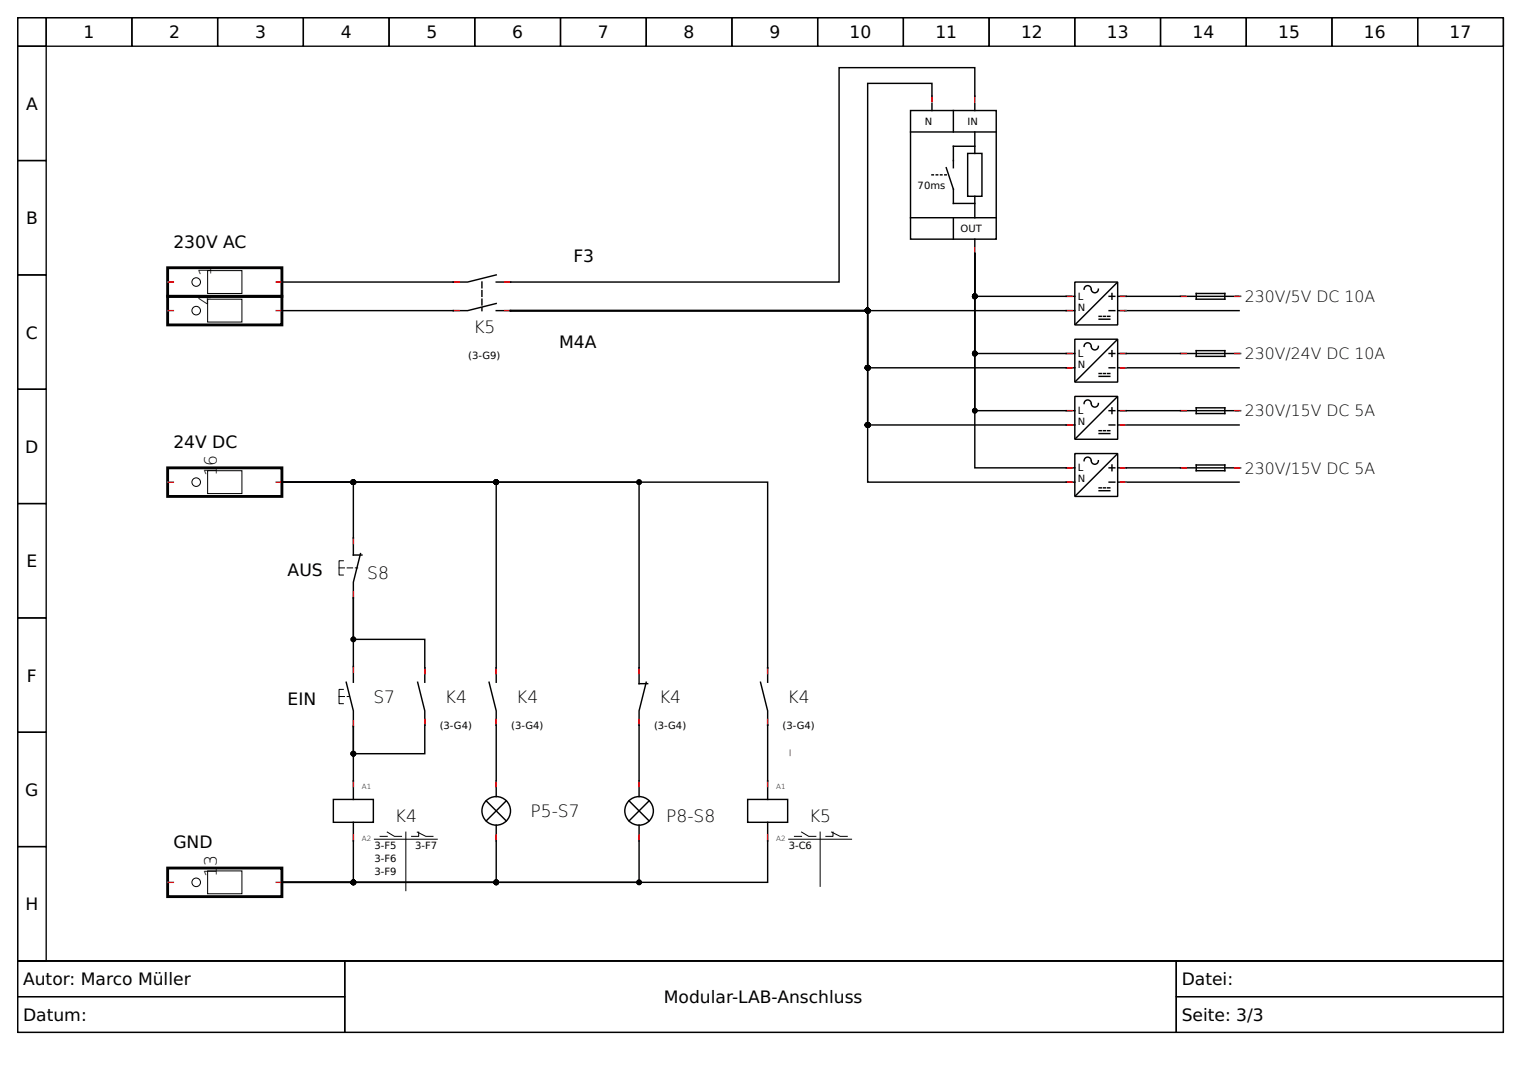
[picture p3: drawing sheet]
<svg xmlns="http://www.w3.org/2000/svg" width="297mm" height="210mm" viewBox="0 0 297 210" stroke-linecap="round" stroke-linejoin="round" font-family="sans-serif">
<g fill="none" stroke="#000" stroke-width=".26">
<path d="M3.4 3.4h290v184.1h-290zM3.4 3.4h5.6v5.6h-5.6zM3.4 9h5.6v22.3h-5.6zM9 3.4h16.7v5.6h-16.7zM25.7 3.4h16.8v5.6h-16.8zM42.5 3.4h16.7v5.6h-16.7zM59.2 3.4h16.7v5.6h-16.7zM75.9 3.4h16.8v5.6h-16.8zM92.7 3.4h16.7v5.6h-16.7zM109.4 3.4h16.7v5.6h-16.7zM126.1 3.4h16.7v5.6h-16.7zM142.8 3.4h16.8v5.6h-16.8z"/>
<path d="M159.6 3.4h16.7v5.6h-16.7zM176.3 3.4h16.7v5.6h-16.7zM193 3.4h16.8v5.6h-16.8zM209.8 3.4h16.7v5.6h-16.7zM226.5 3.4h16.7v5.6h-16.7zM243.2 3.4h16.8v5.6h-16.8zM260 3.4h16.7v5.6h-16.7zM276.7 3.4h16.7v5.6h-16.7zM3.4 31.3h5.6v22.3h-5.6zM3.4 53.6h5.6v22.3h-5.6zM3.4 75.9h5.6v22.3h-5.6zM3.4 98.2h5.6v22.3h-5.6z"/>
<path d="M3.4 120.5h5.6v22.3h-5.6zM3.4 142.8h5.6v22.4h-5.6zM3.4 165.2h5.6v22.3h-5.6zM3.4 187.5h290v13.9h-290z"/>
</g>
<g fill="none" stroke="#000" stroke-width=".2">
<path d="M40.5 52.8h6.7v4.5h-6.7zM40.5 58.4h6.7v4.4h-6.7zM40.5 91.8h6.7v4.5h-6.7zM67 109.4h-.8v2.8h.8M67 134.5h-.8v2.8h.8M40.5 169.9h6.7v4.5h-6.7zM73.1 163.7h12.2M74.2 163.2h1.4M75.6 162.3l1.4 .9h1.4M79.2 162.3v11.4M81.4 162.3l1.7 .9h1.4M81.7 162.3v.9h-1.4"/>
<path d="M153.9 163.7h12.3M155 163.2h1.4M156.4 162.3l1.4 .9h1.4M160.1 162.3v10.6M162.3 162.3l1.7 .9h1.4M162.6 162.3v.9h-1.4M3.4 187.5h63.9v6.9h-63.9zM3.4 194.4h63.9v7h-63.9zM67.3 187.5h162.3v13.9h-162.3zM229.6 187.5h63.8v6.9h-63.8zM229.6 194.4h63.8v7h-63.8z"/>
<circle cx="38.3" cy="55" r=".84"/>
<circle cx="38.3" cy="60.6" r=".84"/>
<circle cx="38.3" cy="94.1" r=".84"/>
<circle cx="38.3" cy="172.1" r=".84"/>
</g>
<path d="M94.1 55v5.6" fill="none" stroke="#000" stroke-width=".28" stroke-dasharray="1.1 .6"/>
<g fill="none" stroke="#000" stroke-width=".28">
<path d="M181.9 18.8v-2.5h-12.6v44.3h-69.7M190.2 18.8v-5.6h-26.4v41.8h-67M177.7 21.6h16.7v25.1h-16.7zM177.7 25.7h16.7M181.9 20.2v1.4M184.7 32.7l1.4 4.2v2.8h4.1M186.1 21.6v4.1M188.9 29.9h2.7v8.4h-2.7zM190.2 20.2v1.4M190.2 25.7v4.2M190.2 38.3v4.2M190.2 28.5h-4.1v4.2"/>
<path d="M96.8 53.6l-5.5 1.4h-36.3M96.8 59.2l-5.5 1.4h-36.3M177.7 42.5h16.7M186.1 42.5v4.2M190.2 49.4v8.4h17.9M190.2 49.4v19.6h17.9M190.2 49.4v30.7h17.9M190.2 49.4v41.9h17.9M190.2 46.7v1.4M208.4 57.8h1.4M209.8 55h8.3v8.4h-8.3zM213 56.4a.7 .7 0 0 0-.8-.7 .7 .7 0 0 0-.6 .7"/>
<path d="M214.4 56.4a.7 .7 0 0 1-.7 .7 .7 .7 0 0 1-.7-.6M216.5 57.8h1.1M217 57.3v1.1M218 55.2l-8.1 8M218.1 57.8h1.4M219.8 57.8h10.6M230.7 57.8h11.1M233.5 57.3h5.5v1.1h-5.5zM96.8 60.6h2.8M99.6 60.6h69.7v33.5h38.8M99.6 60.6h69.7v22.3h38.8M99.6 60.6h108.5"/>
<path d="M99.6 60.6h69.7v11.1h38.8M208.4 60.6h1.4M208.4 71.7h1.4M208.4 69h1.4M209.8 66.2h8.3v8.3h-8.3zM209.8 77.3h8.3v8.4h-8.3zM213 67.5a.7 .7 0 0 0-.8-.6 .7 .7 0 0 0-.6 .7M213 78.7a.7 .7 0 0 0-.8-.7 .7 .7 0 0 0-.6 .7M214.4 67.6a.7 .7 0 0 1-.7 .7 .7 .7 0 0 1-.7-.7M214.4 78.7a.7 .7 0 0 1-.7 .7 .7 .7 0 0 1-.7-.6M214.5 61.7h.4M214.5 62.3h2.1"/>
<path d="M214.5 72.9h.4M214.5 73.4h2.1M215.3 61.7h.5M215.3 72.9h.5M216.2 61.7h.4M216.2 72.9h.4M216.5 60.6h1.1M216.5 71.7h1.1M216.5 69h1.1M217 68.4v1.1M217 79.6v1.1M218 66.3l-8.1 8.1"/>
<path d="M218 77.5l-8.1 8.1M218.1 71.7h23.7M218.1 69h1.4M219.8 69h10.6M230.7 69h11.1M233.5 68.4h5.5v1.1h-5.5zM233.5 79.6h5.5v1.1h-5.5zM241.8 60.6h-23.7M55 94.1h69.7v39.3h1.7M55 94.1h41.8v39M55 94.1h14v10.8M55 94.1h94.8v39"/>
<path d="M208.4 82.9h1.4M208.4 94.1h1.4M208.4 80.1h1.4M208.4 91.3h1.4M209.8 88.5h8.3v8.3h-8.3zM213 89.8a.7 .7 0 0 0-.8-.6 .7 .7 0 0 0-.6 .7M214.4 89.9a.7 .7 0 0 1-.7 .7 .7 .7 0 0 1-.7-.7M214.5 84h.4M214.5 84.6h2.1M214.5 95.2h.4M214.5 95.7h2.1M215.3 84h.5"/>
<path d="M215.3 95.2h.5M216.2 84h.4M216.2 95.2h.4M216.5 82.9h1.1M216.5 94.1h1.1M216.5 80.1h1.1M216.5 91.3h1.1M217 90.7v1.1M218 88.6l-8.1 8.1M218.1 80.1h1.4M218.1 91.3h1.4M219.8 91.3h10.6"/>
<path d="M219.8 80.1h10.6M230.7 80.1h11.1M230.7 91.3h11.1M233.5 90.7h5.5v1.1h-5.5zM241.8 82.9h-23.7M241.8 94.1h-23.7M69 105.2v3.1h1.6M70.4 108l-1.4 5.6v2.8M67.6 133.1l1.4 5.6v2.8M69 130v-13.4v8.1h13.9v8.4M69 130.3v2.8M81.5 133.1l1.4 5.6v8.3h-13.9v-5.3v10.6"/>
<path d="M95.4 133.1l1.4 5.6v13.6M126.1 133.1l-1.4 5.6v13.6M148.4 133.1l1.4 5.6v13.6M65.1 156h7.8v4.4h-7.8zM69 152.6v3.4M94.9 156.2l3.9 3.9M96.8 152.6v2.8M98.8 156.2l-3.9 3.9M122.8 156.2l3.9 3.9M124.7 152.6v2.8M126.7 156.2l-3.9 3.9M145.9 156h7.8v4.4h-7.8z"/>
<path d="M149.8 152.6v3.4M69 164v8.1h-14M69 160.4v3.4M96.8 164v8.1h-41.8M96.8 161v2.8M124.7 161v2.8M124.7 164v8.1h-69.7M149.8 164v8.1h-94.8M149.8 160.4v3.4"/>
<circle cx="96.8" cy="158.2" r="2.79"/>
<circle cx="124.7" cy="158.2" r="2.79"/>
</g>
<path d="M184.7 34.1h-2.8" fill="none" stroke="#000" stroke-width=".28" stroke-dasharray=".3 .6"/>
<g fill="none" stroke="#f00" stroke-width=".28">
<path d="M181.9 18.8v1.1M190.2 18.8v1.1M32.7 55h1.1M53.9 55h1.1M88.5 55h1.1M98.5 55h1.1M190.2 48.3v1.1M208.1 57.8h1.1M218.7 57.8h1.1M230.4 57.8h1.1M241 57.8h1.1M32.7 60.6h1.1"/>
<path d="M53.9 60.6h1.1M88.5 60.6h1.1M98.5 60.6h1.1M208.1 69h1.1M208.1 60.6h1.1M208.1 71.7h1.1M218.7 69h1.1M218.7 60.6h1.1M218.7 71.7h1.1M230.4 69h1.1M241 69h1.1M32.7 94.1h1.1"/>
<path d="M53.9 94.1h1.1M208.1 80.1h1.1M208.1 94.1h1.1M208.1 91.3h1.1M208.1 82.9h1.1M218.7 80.1h1.1M218.7 94.1h1.1M218.7 91.3h1.1M218.7 82.9h1.1M230.4 80.1h1.1M230.4 91.3h1.1M241 80.1h1.1"/>
<path d="M241 91.3h1.1M69 104.9v1.1M69 115.5v1.1M69 130v1.1M82.9 130.3v1.1M96.8 130.3v1.1M124.7 130.3v1.1M149.8 130.3v1.1M69 140.6v1.1M69 152.3v1.1M82.9 140.3v1.2M96.8 140.3v1.2"/>
<path d="M96.8 152.3v1.1M124.7 140.3v1.2M124.7 152.3v1.1M149.8 140.3v1.2M149.8 152.3v1.1M32.7 172.1h1.1M53.9 172.1h1.1M69 162.9v1.1M96.8 162.9v1.1M124.7 162.9v1.1M149.8 162.9v1.1"/>
</g>
<g fill="none" stroke="#00f" stroke-width=".28">
<path d="M181.9 18.8h.1M190.2 18.8h.1M32.7 55h.1M55 55h.1M88.5 55h.1M99.6 55h.1M190.2 49.4h.1M208.1 57.8h.1M219.8 57.8h.1M230.4 57.8h.1M242.1 57.8h.1M32.7 60.6h.1"/>
<path d="M55 60.6h.1M88.5 60.6h.1M99.6 60.6h.1M208.1 60.6h.1M208.1 69h.1M208.1 71.7h.1M219.8 60.6h.1M219.8 69h.1M219.8 71.7h.1M230.4 69h.1M242.1 69h.1M32.7 94.1h.1"/>
<path d="M55 94.1h.1M208.1 80.1h.1M208.1 82.9h.1M208.1 91.3h.1M208.1 94.1h.1M219.8 80.1h.1M219.8 82.9h.1M219.8 91.3h.1M219.8 94.1h.1M230.4 80.1h.1M230.4 91.3h.1M242.1 80.1h.1"/>
<path d="M242.1 91.3h.1M69 104.9h.1M69 116.6h.1M69 130h.1M82.9 130.3h.1M96.8 130.3h.1M124.7 130.3h.1M149.8 130.3h.1M69 141.7h.1M69 152.3h.1M82.9 141.5h.1M96.8 141.5h.1"/>
<path d="M96.8 152.3h.1M124.7 141.5h.1M124.7 152.3h.1M149.8 141.5h.1M149.8 152.3h.1M32.7 172.1h.1M55 172.1h.1M69 164h.1M96.8 164h.1M124.7 164h.1M149.8 164h.1"/>
</g>
<path d="M32.7 52.2h22.3v5.6h-22.3zM32.7 57.8h22.3v5.6h-22.3zM32.7 91.3h22.3v5.5h-22.3zM32.7 169.3h22.3v5.6h-22.3z" fill="none" stroke="#000" stroke-width=".56"/>
<path d="M66.2 110.8h3.6M66.2 135.9h1.9" fill="none" stroke="#000" stroke-width=".2" stroke-dasharray="1.1 .5"/>
<g fill="#000" stroke="#000" stroke-width=".28">
<circle cx="190.2" cy="57.8" r=".42"/>
<circle cx="169.3" cy="71.7" r=".42"/>
<circle cx="169.3" cy="60.6" r=".42"/>
<circle cx="190.2" cy="69" r=".42"/>
<circle cx="69" cy="94.1" r=".42"/>
<circle cx="96.8" cy="94.1" r=".42"/>
<circle cx="124.7" cy="94.1" r=".42"/>
<circle cx="169.3" cy="82.9" r=".42"/>
<circle cx="190.2" cy="80.1" r=".42"/>
<circle cx="69" cy="124.7" r=".42"/>
<circle cx="69" cy="147" r=".42"/>
<circle cx="69" cy="172.1" r=".42"/>
<circle cx="96.8" cy="172.1" r=".42"/>
<circle cx="124.7" cy="172.1" r=".42"/>
</g>
<g font-size="3.3">
<text x="16.3" y="7.5">1</text>
<text x="33" y="7.5">2</text>
<text x="49.8" y="7.5">3</text>
<text x="66.5" y="7.5">4</text>
<text x="83.2" y="7.5">5</text>
<text x="100" y="7.5">6</text>
<text x="116.7" y="7.5">7</text>
<text x="133.4" y="7.5">8</text>
<text x="150.1" y="7.5">9</text>
<text x="165.8" y="7.5">10</text>
<text x="182.5" y="7.5">11</text>
<text x="199.3" y="7.5">12</text>
<text x="216" y="7.5">13</text>
<text x="232.7" y="7.5">14</text>
<text x="249.5" y="7.5">15</text>
<text x="266.2" y="7.5">16</text>
<text x="282.9" y="7.5">17</text>
<text x="5.1" y="21.4">A</text>
<text x="5.1" y="43.7">B</text>
<text x="33.8" y="48.3">230V AC</text>
<text x="41.2" y="53.9" transform="rotate(-90 41.2 53.9)">1</text>
<text x="111.9" y="51.1">F3</text>
<text x="41.2" y="59.5" transform="rotate(-90 41.2 59.5)">4</text>
<text x="92.4" y="65.1">K5</text>
<text x="5.1" y="66">C</text>
<text x="109.1" y="67.8">M4A</text>
<text x="4.9" y="88.3">D</text>
<text x="33.8" y="87.4">24V DC</text>
<text x="42.3" y="92.9" transform="rotate(-90 42.3 92.9)">1</text>
<text x="42.3" y="90.8" transform="rotate(-90 42.3 90.8)">6</text>
<text x="5.2" y="110.6">E</text>
<text x="56.1" y="112.5">AUS</text>
<text x="71.7" y="112.9">S8</text>
<text x="5.3" y="132.9">F</text>
<text x="56.1" y="137.6">EIN</text>
<text x="72.9" y="137.1">S7</text>
<text x="86.8" y="137.1">K4</text>
<text x="100.7" y="137.1">K4</text>
<text x="128.6" y="137.1">K4</text>
<text x="153.7" y="137.1">K4</text>
<text x="4.9" y="155.3">G</text>
<text x="77" y="160.4">K4</text>
<text x="103.5" y="159.4">P5-S7</text>
<text x="130" y="160.3">P8-S8</text>
<text x="157.9" y="160.4">K5</text>
<text x="33.8" y="165.4">GND</text>
<text x="42.3" y="171" transform="rotate(-90 42.3 171)">1</text>
<text x="42.3" y="168.9" transform="rotate(-90 42.3 168.9)">3</text>
<text x="5" y="177.6">H</text>
<text x="4.5" y="192.2">Autor: Marco Müller</text>
<text x="129.6" y="195.7">Modular-LAB-Anschluss</text>
<text x="230.6" y="192.2">Datei:</text>
<text x="4.5" y="199.2">Datum:</text>
<text x="230.6" y="199.2">Seite: 3/3</text>
</g>
<g font-size="3.1">
<text x="242.9" y="58.9">230V/5V DC 10A</text>
<text x="242.9" y="70.1">230V/24V DC 10A</text>
<text x="242.9" y="81.2">230V/15V DC 5A</text>
<text x="242.9" y="92.4">230V/15V DC 5A</text>
</g>
<text font-size="2.5" x="153.7" y="147.5" transform="rotate(-90 153.7 147.5)">_</text>
<g font-size="2">
<text x="180.5" y="24.4">N</text>
<text x="188.9" y="24.4">IN</text>
<text x="179.1" y="36.9">70ms</text>
<text x="187.5" y="45.3">OUT</text>
<text x="210.3" y="58.5">L</text>
<text x="210.3" y="60.6">N</text>
<text x="91.4" y="70.1">(3-G9)</text>
<text x="210.3" y="71.7">N</text>
<text x="210.3" y="69.6">L</text>
<text x="210.3" y="82.9">N</text>
<text x="210.3" y="80.8">L</text>
<text x="210.3" y="94.1">N</text>
<text x="210.3" y="91.9">L</text>
<text x="85.8" y="142.2">(3-G4)</text>
<text x="99.8" y="142.2">(3-G4)</text>
<text x="127.6" y="142.2">(3-G4)</text>
<text x="152.7" y="142.2">(3-G4)</text>
<text x="73.1" y="165.7">3-F5</text>
<text x="81" y="165.7">3-F7</text>
<text x="153.9" y="165.7">3-C6</text>
<text x="73.1" y="168.2">3-F6</text>
<text x="73.1" y="170.7">3-F9</text>
</g>
<g font-size="1.4">
<text x="70.6" y="154">A1</text>
<text x="151.5" y="154">A1</text>
<text x="70.6" y="164">A2</text>
<text x="151.5" y="164">A2</text>
</g>
</svg>
